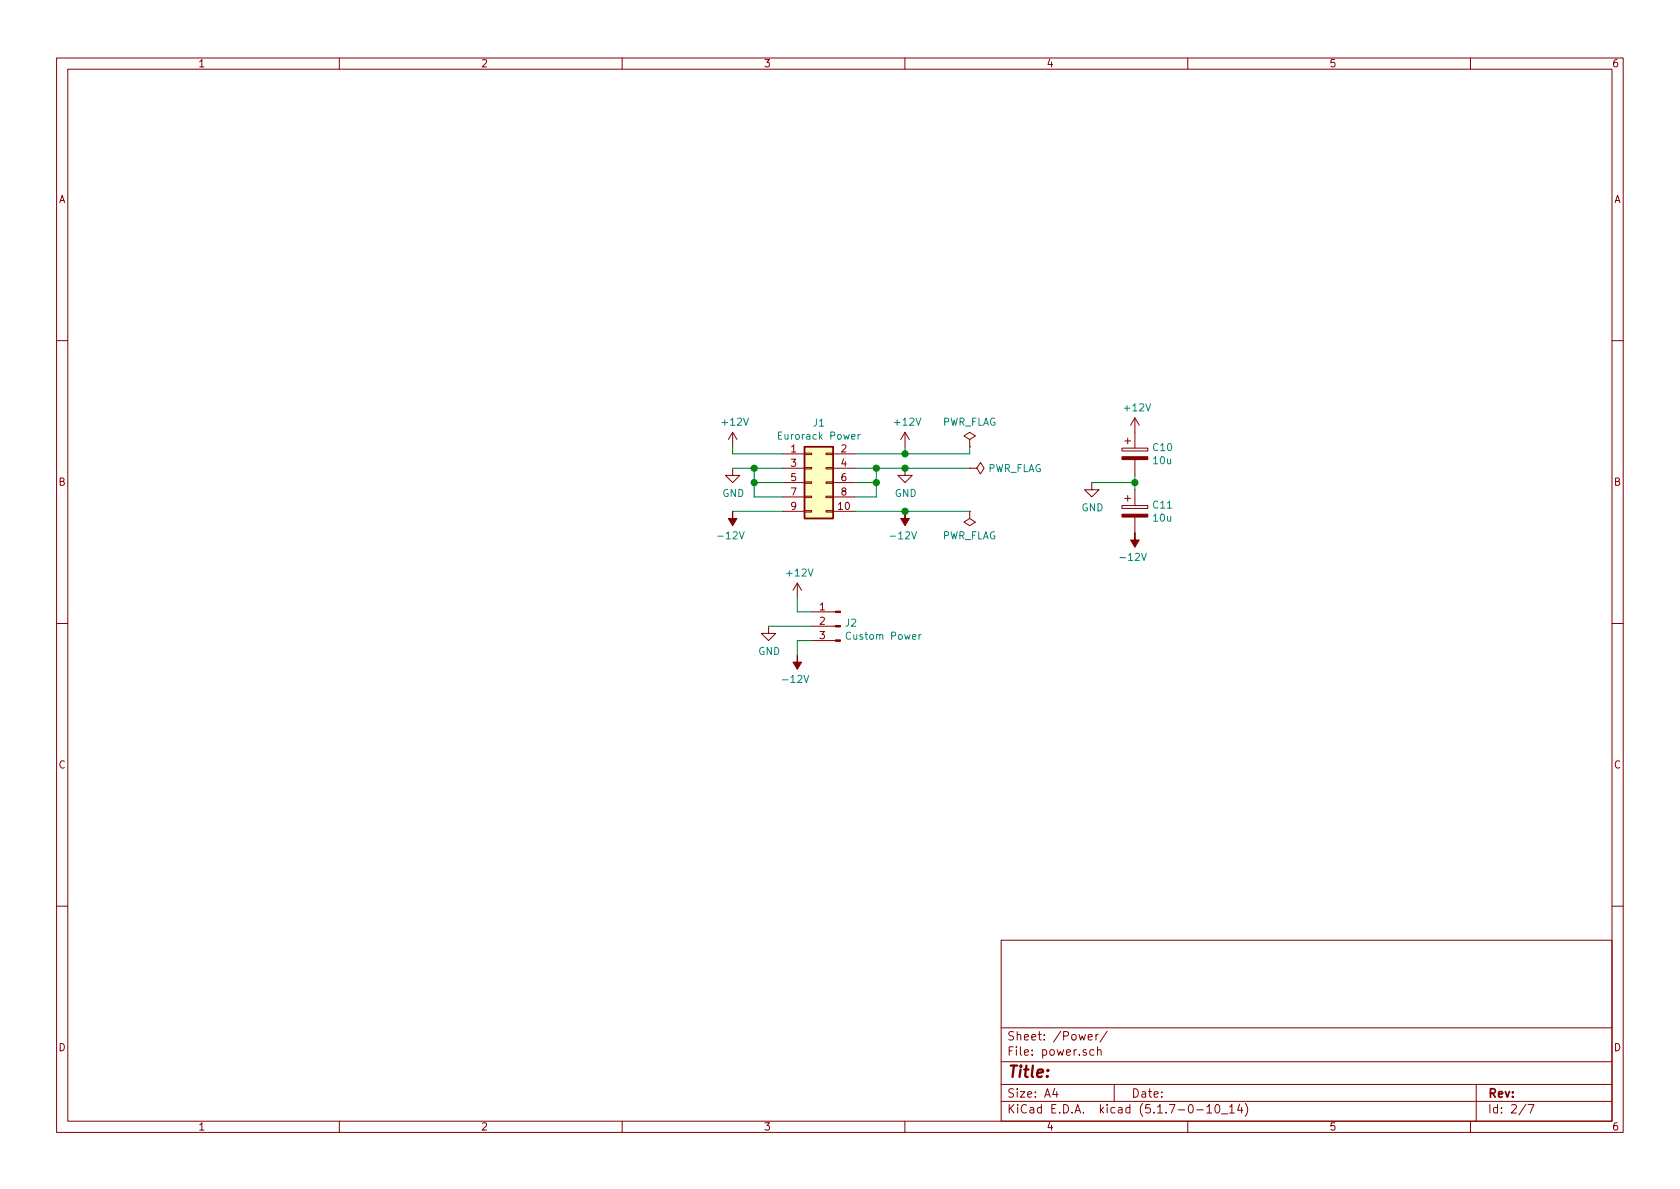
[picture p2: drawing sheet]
<svg xmlns="http://www.w3.org/2000/svg" width="297mm" height="210mm" viewBox="0 0 297 210" stroke-linecap="round" stroke-linejoin="round" font-family="sans-serif">
<g fill="none" stroke="#840000" stroke-width=".18">
<path d="M10 10.3h277v189.9h-277zM12 12.2h273v186.1h-273zM60 10.3v1.9M110 10.3v1.9M160 10.3v1.9M210 10.3v1.9M260 10.3v1.9M10 60.2h2M129.5 76.4l-.7 1.3M129.5 76.4v2.6M129.5 76.4l.8 1.3M160 76.4v2.6"/>
<path d="M160 76.4l-.7 1.3M160 76.4l.8 1.3M171.4 77.7l1.1-.6-1.1-.7-1 .7 1 .6v1.3M171.4 79h.1M198.4 79.2h4.5v.6h-4.5zM198.9 78h1M199.4 77.5v1M200.7 73.9l-.8 1.3M200.7 73.9v5.3M200.7 73.9l.7 1.3M285 60.2h2M129.5 82.8v1.3h1.3l-1.3 1.2-1.2-1.2h1.2"/>
<path d="M138.4 80.3h3.8M138.4 90.4h3.8M138.4 82.8h3.8M138.4 85.3h3.8M138.4 87.9h3.8M142.2 90.3h1.3v.2h-1.3zM142.2 87.8h1.3v.2h-1.3zM142.2 82.7h1.3v.2h-1.3zM142.2 80.1h1.3v.3h-1.3zM142.2 85.2h1.3v.3h-1.3zM146 90.3h1.3v.2h-1.3zM146 87.8h1.3v.2h-1.3z"/>
<path d="M146 82.7h1.3v.2h-1.3zM146 80.1h1.3v.3h-1.3zM146 85.2h1.3v.3h-1.3zM147.3 80.3h3.8M147.3 90.4h3.8M147.3 82.8h3.8M147.3 85.3h3.8M147.3 87.9h3.8M160 82.8v1.3h1.3l-1.3 1.2-1.3-1.2h1.3M171.4 90.4v1.3l1.1 .6-1.1 .7-1-.7 1-.6M171.4 90.4h.1M171.4 82.8h1.3l.7-1 .6 1-.6 1-.7-1"/>
<path d="M171.4 82.8h.1M193 85.3v1.3h1.3l-1.3 1.3-1.2-1.3h1.2M198.4 89.4h4.5v.5h-4.5zM198.9 88.1h1M199.4 87.6v1M200.7 81.3v2.8M200.7 86.6v2.8M200.7 91.4v2.8M10 110.3h2M135.9 110.7v1.3h1.3l-1.3 1.3-1.3-1.3h1.3M141 103.1l-.8 1.3M141 103.1v2.6"/>
<path d="M141 103.1l.7 1.3M143.5 113.3h4.2M143.5 110.7h4.2M143.5 108.2h4.2M285 110.3h2M10 160.2h2M177 166.3h108v32h-108zM285 160.2h2M60 198.3v1.9M110 198.3v1.9M160 198.3v1.9M177 194.8h108"/>
<path d="M177 191.8h108M177 187.8h108M177 181.8h108M186.5 192.5l-.4 1h1M186.8 193v1M192.4 183.4l.7-.1v-.3l-.5-.1-.2 .2 .1 .7h.6M193.4 185.7l-.4-.1-.3 .3 .1 .6 .2 .1 .4-.1M193.8 182.9v1M194.1 185.7l.2-.1 .3 .1 .1 .9M194.1 185.1v1.5M194.2 182.9l-.4 .2v.1M195.8 182.3l-1.3 2"/>
<path d="M197 191.8v3M210 198.3v1.9M211.6 196.3h1.2M213.4 195.8l.4-.5v1.5M213.4 196.8h.8M215 195.4l.3-.1a.94 .94 0 0 1 0 1.5 .8 .8 0 0 1-.6-.6 .8 .8 0 0 1 .3-.8zM216 197h1.1M217.4 195.8l.4-.5v1.5M217.4 196.8h.8M219.2 195.2l-.4 1.1h.9M219.5 195.8v1M220.2 195.1a1.71 1.71 0 0 1 0 2.3"/>
<path d="M260 198.3v1.9M261 191.8v6.5M269.8 195.2l-1.2 2M270.2 195.3h1l-.6 1.5"/>
</g>
<path d="M142.2 79h5.1v12.7h-5.1z" fill="#ffffc2" stroke="#ffffc2" stroke-width=".18"/>
<path d="M142.2 79h5.1v12.7h-5.1z" fill="none" stroke="#840000" stroke-width=".25"/>
<path d="M151.7 76.8v.9M152.1 76.8l-.4 .3M162.5 112.2v.8M162.9 112.2l-.4 .2" fill="none" stroke="#008484" stroke-width=".18"/>
<g fill="#840000" stroke="#840000" stroke-width=".18">
<path d="M147.7 113.2h.9v.2h-.9z"/>
<path d="M147.7 110.6h.9v.3h-.9z"/>
<path d="M147.7 108.1h.9v.2h-.9z"/>
<path d="M129.5 90.4v1.3h.8l-.8 1.3-.7-1.3h.7z"/>
<path d="M198.4 90.9h4.5v.5h-4.5z"/>
<path d="M198.4 80.8h4.5v.5h-4.5z"/>
<path d="M160 90.4v1.3h.8l-.8 1.3-.7-1.3h.7z"/>
<path d="M141 115.8v1.3h.7l-.7 1.3-.8-1.3h.8z"/>
<path d="M200.7 94.2v1.3h.7l-.7 1.3-.8-1.3h.8z"/>
</g>
<g fill="none" stroke="#008400" stroke-width=".18">
<path d="M129.5 79v1.3h8.9M160 79v1.3M171.4 79v1.3h-20.3M129.5 82.8h8.9M129.5 90.4h8.9M133.3 82.8v5.1h5.1M133.3 85.3h5.1M151.1 82.8h20.3M151.1 85.3h3.8M151.1 90.4h20.3M154.9 82.8v5.1h-3.8M193 85.3h7.7"/>
<path d="M200.7 84.1v2.5M135.9 110.7h7.6M141 105.7v2.5h2.5M143.5 113.3h-2.5v2.5"/>
</g>
<g fill="#008400" stroke="#008400" stroke-width=".25">
<circle cx="160" cy="90.4" r=".51"/>
<circle cx="160" cy="82.8" r=".51"/>
<circle cx="160" cy="80.3" r=".51"/>
<circle cx="154.9" cy="82.8" r=".51"/>
<circle cx="133.4" cy="82.8" r=".51"/>
<circle cx="154.9" cy="85.3" r=".51"/>
<circle cx="200.7" cy="85.3" r=".51"/>
<circle cx="133.4" cy="85.3" r=".51"/>
</g>
<text font-size="2.8" fill="#840000" x="178" y="190.5">Title:</text>
<g font-size="2.1" fill="#840000">
<text x="178" y="184">Sheet: /Power/</text>
<text x="178" y="186.7">File: power.sch</text>
<text x="178" y="196.9">KiCad E.D.A. kicad (5.1.7-0-10_14)</text>
<text x="178" y="194.1">Size: A4</text>
<text x="200" y="194.1">Date:</text>
<text x="263" y="194.1">Rev:</text>
<text x="263" y="196.9">Id: 2/7</text>
</g>
<g font-size="1.8" fill="#840000">
<text x="35" y="11.9">1</text>
<text x="85" y="11.9">2</text>
<text x="135" y="11.9">3</text>
<text x="185" y="11.9">4</text>
<text x="235" y="11.9">5</text>
<text x="285" y="11.9">6</text>
<text x="10.4" y="35.9">A</text>
<text x="285.4" y="35.9">A</text>
<text x="139.9" y="80">1</text>
<text x="139.9" y="82.5">3</text>
<text x="148.7" y="80">2</text>
<text x="148.7" y="82.5">4</text>
<text x="10.4" y="85.9">B</text>
<text x="139.9" y="85.1">5</text>
<text x="139.9" y="87.6">7</text>
<text x="148.7" y="85.1">6</text>
<text x="148.7" y="87.6">8</text>
<text x="285.4" y="85.9">B</text>
<text x="139.9" y="90.2">9</text>
<text x="148.3" y="90.2">10</text>
<text x="144.9" y="107.9">1</text>
<text x="144.9" y="110.5">2</text>
<text x="144.9" y="113">3</text>
<text x="10.4" y="135.9">C</text>
<text x="285.4" y="135.9">C</text>
<text x="10.4" y="185.9">D</text>
<text x="285.4" y="185.9">D</text>
<text x="35" y="199.9">1</text>
<text x="85" y="199.9">2</text>
<text x="135" y="199.9">3</text>
<text x="185" y="199.9">4</text>
<text x="235" y="199.9">5</text>
<text x="285" y="199.9">6</text>
</g>
<g font-size="1.8" fill="#008484">
<text x="127.8" y="75.3">+12V</text>
<text x="138" y="77.7">Eurorack Power</text>
<text x="143.8" y="75.4">J1</text>
<text x="158.3" y="75.3">+12V</text>
<text x="166.5" y="75.3">PWR_FLAG</text>
<text x="199" y="72.7">+12V</text>
<text x="174.5" y="83.5">PWR_FLAG</text>
<text x="203.9" y="79.8">C10</text>
<text x="204" y="82.1">10u</text>
<text x="127.7" y="87.9">GND</text>
<text x="158.2" y="87.9">GND</text>
<text x="203.9" y="89.9">C11</text>
<text x="127.3" y="95.4">-12V</text>
<text x="157.8" y="95.4">-12V</text>
<text x="166.5" y="95.4">PWR_FLAG</text>
<text x="191.2" y="90.4">GND</text>
<text x="204" y="92.2">10u</text>
<text x="139.3" y="101.9">+12V</text>
<text x="198.4" y="99.2">-12V</text>
<text x="149.5" y="110.8">J2</text>
<text x="150" y="113.1">Custom Power</text>
<text x="134.1" y="115.8">GND</text>
<text x="138.7" y="120.8">-12V</text>
</g>
</svg>
